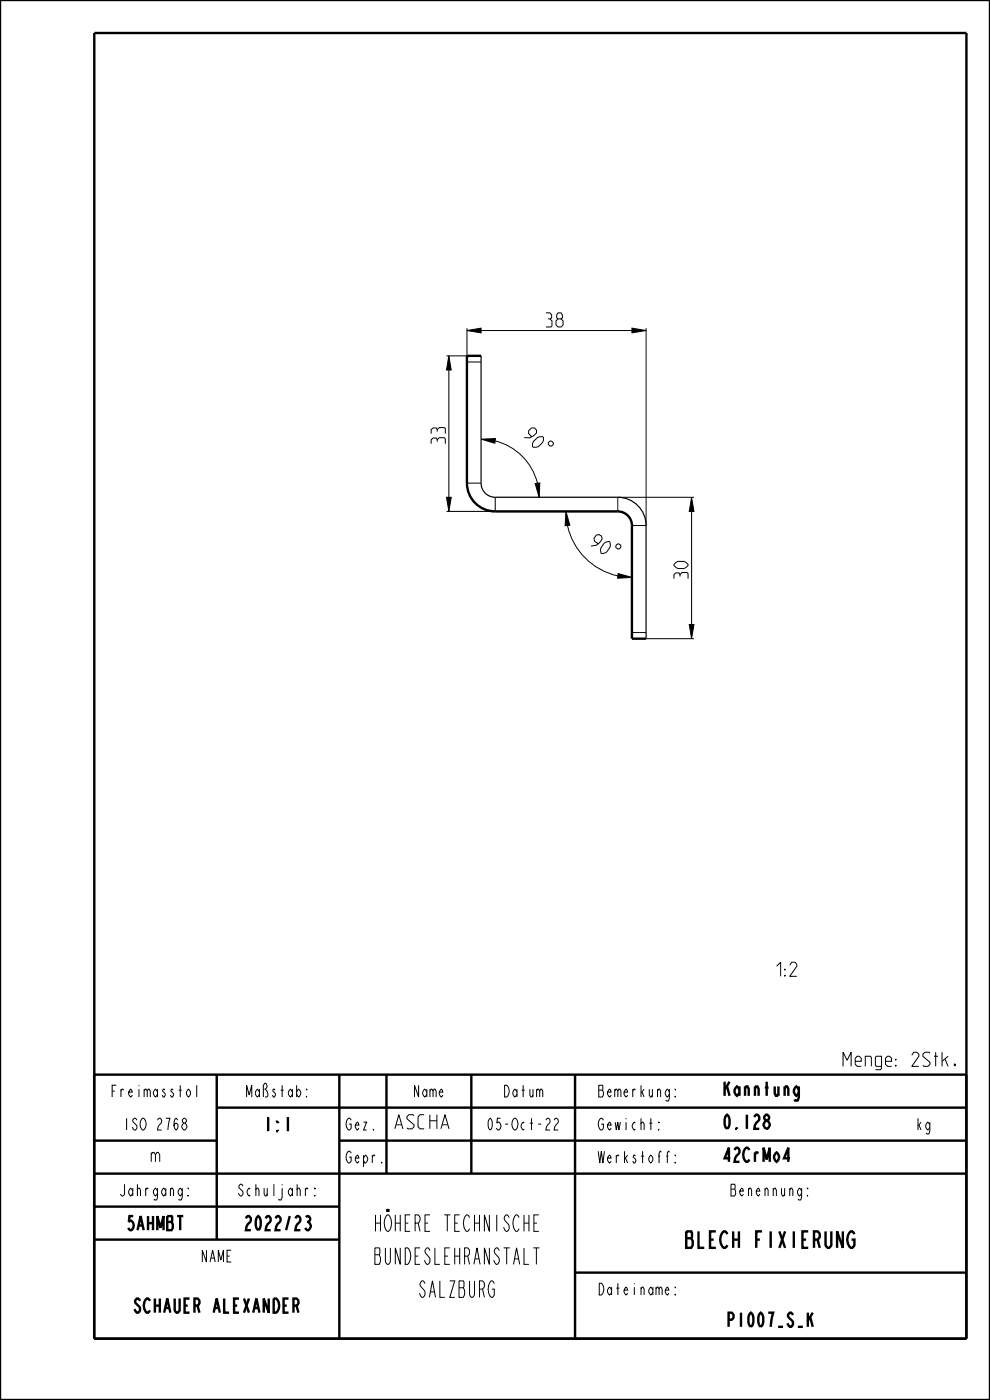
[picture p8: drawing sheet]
<svg xmlns="http://www.w3.org/2000/svg" width="210mm" height="297mm" viewBox="0 0 210 297" stroke-linecap="round" stroke-linejoin="round" font-family="sans-serif">
<path d="M95.2 75.5l.5 3h-1zM99 70.1l3-.5v1zM134 69.6l3 .5-3 .5zM102 93.2l3.1-.2-.1 1zM94.7 105.5h1l-.5 3zM113.5 102.6l1-.1-.1 3zM120.1 108.5l.8 2.9-1 .1zM146.7 105.5l.5 3h-1zM131.1 121.7l2.9 .8-3 .2zM146.2 132.5h1l-.5 3z" fill="#000"/>
<g fill="none" stroke="#000" stroke-width=".21">
<path d="M94.7 75.5h4.3M95.2 75.5l.5 3h-1zM95.2 78.5v27M99 70.1l3-.5v1zM99 69.6v7.2M102 70.1h32M134 69.6l3 .5-3 .5zM137 69.6v41.9h-3M102 93.2l3.1-.2-.1 1zM105 93.5a12.3 12.3 0 0 1 9 9M116.3 93.9l.4-.3h.3l.4 .3v.4l-.4 .3h-.4l-.3-.3zM94.7 105.5h1l-.5 3z"/>
<path d="M99 102.5h3M105 105.5v3h-10.3M113.5 102.6l1-.1-.1 3zM120.1 108.5l.8 2.9-1 .1zM120.4 111.5a14 14 0 0 0 10.7 10.7M130.9 115.4h.3l.4 .3 .1 .3-.3 .4-.3 .1-.4-.3-.1-.4zM146.7 105.5l.5 3h-1zM146.7 108.5v24M147.2 105.5h-16.2v3M131.1 121.7l2.9 .8-3 .2zM137 135.5h10.2M146.2 132.5h1l-.5 3z"/>
</g>
<g fill="none" stroke="#000" stroke-width=".51">
<path d="M0 0h210v297h-210zM20 7h185v277h-185zM99 102.5a6 6 0 0 0 6 6h26a3 3 0 0 1 3 3M20 228h185v56M46 235h159M46 228v35M72 228v56M82 228v21M100 228v21M122 228v56M20 242h26M20 249h185"/>
<path d="M20 256h52M72 242h133M20 263h52M122 270h83"/>
</g>
<path d="M102 102.5a3 3 0 0 0 3 3h26a6 6 0 0 1 6 6" fill="none" stroke="#000" stroke-width=".25"/>
<!-- layer: A_RUNDUNGEN -->
<path d="M102 75.5h-3v27M134 111.5v24h3" fill="none" stroke="#000" stroke-width=".51"/>
<path d="M99 76.8h3M134 134.2h3" fill="none" stroke="#000" stroke-width=".21"/>
<path d="M102 75.5v27M137 111.5v24" fill="none" stroke="#000" stroke-width=".25"/>
<g font-size="4.6">
<text x="77.1" y="261.2">HÖHERE TECHNISCHE</text>
<text x="77.1" y="268.2">BUNDESLEHRANSTALT</text>
<text x="143" y="264.7">BLECH FIXIERUNG</text>
<text x="87.6" y="275.2">SALZBURG</text>
</g>
<g font-size="3.9">
<text x="115.8" y="69.4">38</text>
<text x="94.5" y="94.1" transform="rotate(-90 94.5 94.1)">33</text>
<text x="110.9" y="92.5" transform="rotate(47 110.9 92.5)">90</text>
<text x="125" y="115.6" transform="rotate(35 125 115.6)">90</text>
<text x="146" y="122.7" transform="rotate(-90 146 122.7)">30</text>
<text x="162.9" y="207.1">1:2</text>
<text x="178.3" y="226.2">Menge: 2Stk.</text>
<text x="153.2" y="232.5">Kanntung</text>
<text x="55.5" y="240">1:1</text>
<text x="83.2" y="239.5">ASCHA</text>
<text x="153.2" y="239.5">0.128</text>
<text x="31.6" y="246.5">m</text>
<text x="153.2" y="246.5">42CrMo4</text>
<text x="26" y="261">5AHMBT</text>
<text x="50.8" y="261">2022/23</text>
<text x="26.1" y="278.5">SCHAUER ALEXANDER</text>
<text x="152.9" y="281.5">P1007_S_K</text>
</g>
<g font-size="3.3">
<text x="22.3" y="232.7">Freimasstol</text>
<text x="51.2" y="232.7">Maßstab:</text>
<text x="87.1" y="232.7">Name</text>
<text x="106.1" y="232.7">Datum</text>
<text x="127.1" y="232.7">Bemerkung:</text>
<text x="25.2" y="239.7">ISO 2768</text>
<text x="73.2" y="239.7">Gez.</text>
<text x="102.2" y="239.7">05-Oct-22</text>
<text x="127.1" y="239.7">Gewicht:</text>
<text x="194.2" y="239.7">kg</text>
<text x="73.2" y="246.7">Gepr.</text>
<text x="127.1" y="246.7">Werkstoff:</text>
<text x="24.2" y="253.7">Jahrgang:</text>
<text x="49.2" y="253.7">Schuljahr:</text>
<text x="153.7" y="253.7">Benennung:</text>
<text x="42.1" y="267.7">NAME</text>
<text x="127.1" y="274.7">Dateiname:</text>
</g>
</svg>
